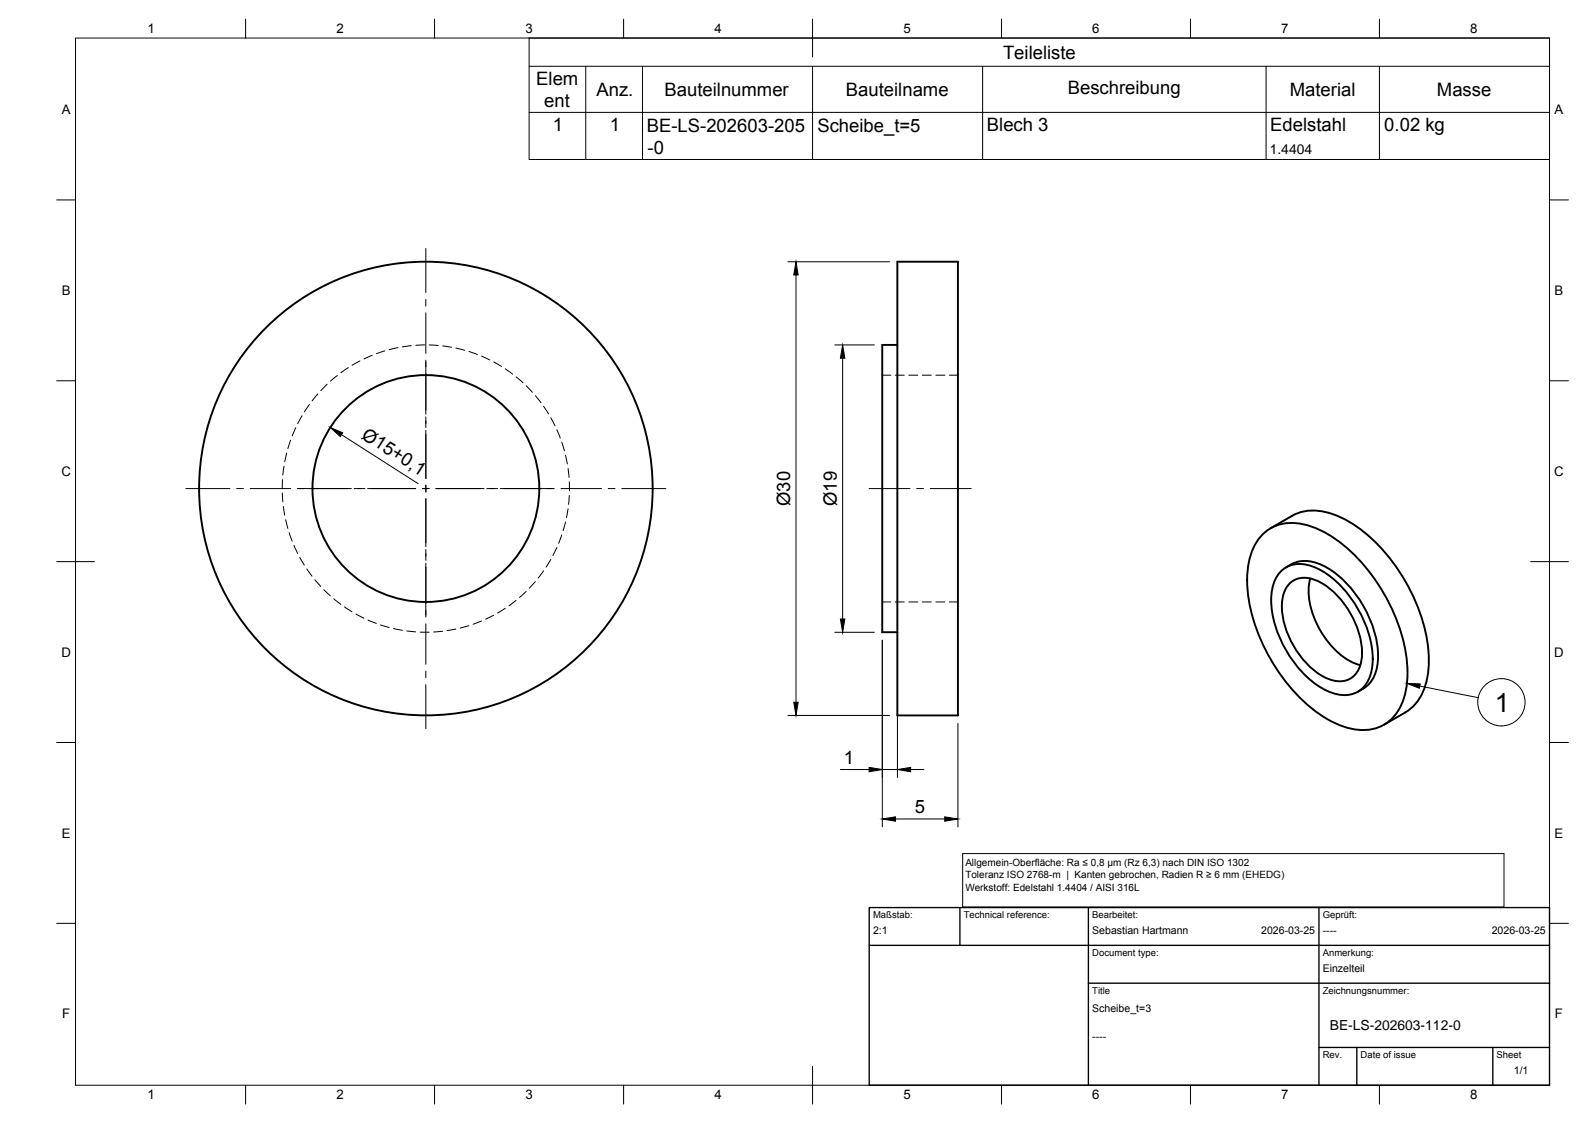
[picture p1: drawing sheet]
<svg xmlns="http://www.w3.org/2000/svg" width="420mm" height="297mm" viewBox="0 0 420 297" stroke-linecap="round" stroke-linejoin="round" font-family="sans-serif">
<!-- layer: Hidden -->
<g fill="none" stroke="#000" stroke-width=".26">
<path d="M89.3 99.3l-1.9 1.5M92.2 97.2l-2 1.4M95.2 95.5l-2 1.1M98.5 94l-2.2 .9M101.8 92.8l-2.2 .7M105.3 92l-2.3 .5M108.8 91.4l-2.3 .3M112.4 91.2l-2.4 .1M113.6 91.2l2.3 .2M117.1 91.5l2.4 .3M120.6 92.1l2.3 .6M124.1 93l2.2 .8"/>
<path d="M127.4 94.2l2.2 1M130.6 95.7l2.1 1.2M133.7 97.6l1.9 1.4M136.6 99.7l1.8 1.5M233.4 99.2h2.3M236.9 99.2h2.4M240.5 99.2h2.3M244 99.2h2.4M247.6 99.2h2.4M251.2 99.2h2.2M75.9 119.8l-.6 2.3M76.9 116.4l-.7 2.3"/>
<path d="M78.3 113.1l-1 2.2M79.9 110l-1.1 2.1M81.9 107l-1.4 2M84.1 104.2l-1.5 1.8M86.6 101.6l-1.7 1.7M139.2 102.1l1.7 1.7M141.7 104.7l1.4 1.8M143.8 107.5l1.3 2M145.7 110.5l1.1 2.1M147.3 113.7l.9 2.2M148.7 117l.6 2.3M74.7 130.4l.1 2.4"/>
<path d="M74.7 126.9v2.3M75 133.9l.3 2.4M75.1 123.3l-.3 2.4M75.6 137.5l.6 2.3M149.6 120.4l.5 2.3M149.6 138.1l-.6 2.3M150.3 123.9l.3 2.4M150.3 134.6l-.4 2.3M150.6 131l-.2 2.4M150.6 127.5l.1 2.3M76.5 140.9l.8 2.2M77.8 144.2l1 2.2"/>
<path d="M79.3 147.4l1.2 2.1M81.2 150.5l1.3 1.9M83.3 153.3l1.6 1.8M85.7 156l1.7 1.6M88.3 158.4l1.9 1.5M136.5 158.8l-1.8 1.4M139.2 156.4l-1.7 1.6M141.6 153.8l-1.6 1.8M143.8 151l-1.4 1.9M145.7 148l-1.2 2M147.3 144.8l-1 2.1M148.6 141.5l-.8 2.2"/>
<path d="M233.4 159.2h2.3M236.9 159.2h2.4M240.5 159.2h2.3M244 159.2h2.4M247.6 159.2h2.4M251.2 159.2h2.2M91.1 160.5l2 1.3M94.2 162.4l2.1 1.1M97.4 164l2.2 .9M100.7 165.3l2.3 .7M104.1 166.3l2.3 .4M107.6 166.9l2.4 .2"/>
<path d="M111.2 167.2h2.3M117.1 167l-2.4 .2M120.6 166.4l-2.3 .4M124.1 165.5l-2.3 .6M127.4 164.3l-2.2 .8M130.6 162.7l-2.1 1.1M133.7 160.9l-2 1.2"/>
</g>
<!-- layer: Visible -->
<g fill="none" stroke="#000" stroke-width=".51">
<path d="M237.4 69.2h16v120h-16zM237.4 91.2h-4v76h4M336.2 139.7l5.6-3.3a13.3 13.3 0 0 1 11.8-.1 40.1 40.1 0 0 1 18.2 17.5 40.1 40.1 0 0 1 6 24.5 13.3 13.3 0 0 1-6 10.1M334.5 141a11.7 11.7 0 0 1 11.3-2.1 34.6 34.6 0 0 1 17.4 13.6 46 46 0 0 1 9.2 25.5 16.3 16.3 0 0 1-4.5 12.5 11.7 11.7 0 0 1-11.4 2 34.6 34.6 0 0 1-17.3-13.5 46 46 0 0 1-9.2-25.5 16.3 16.3 0 0 1 4.5-12.5zM338.9 151.1a8 8 0 0 1 9.4-.9 28.3 28.3 0 0 1 13.5 16.2 19.7 19.7 0 0 1 .7 12.4 7.2 7.2 0 0 1-9.9 4.5 24.9 24.9 0 0 1-12.8-12 24.3 24.3 0 0 1-3.2-15.7 8.9 8.9 0 0 1 2.3-4.5zM341.5 154.1a7 7 0 0 1 8.3 .2 23 23 0 0 1 10.5 19.7 6 6 0 0 1-5.9 6.2 14.3 14.3 0 0 1-10-6.2 22.4 22.4 0 0 1-5.2-15 7.6 7.6 0 0 1 2.3-4.9zM341.7 149.3l-1.4 .8M341.7 149.3a9.5 9.5 0 0 1 9.5 .9 29.7 29.7 0 0 1 13.4 23.3 9.5 9.5 0 0 1-5.3 9.5M346.7 153a19 19 0 0 0 3.3 14.9 18.1 18.1 0 0 0 9.9 8M371.8 188.4l-5.6 3.3"/>
<circle cx="112.7" cy="129.2" r="60"/>
<circle cx="112.7" cy="129.2" r="30"/>
</g>
<!-- layer: BORDER -->
<g fill="none" stroke="#000" stroke-width=".26">
<path d="M20 10.1h390v276.9h-390zM65 5.1v5M115 5.1v5M165 5.1v5M215 5.1v10M265 5.1v5M315 5.1v5M365 5.1v5M15 52.9h5M410 52.9h5M15 100.7h5M410 100.7h5"/>
<path d="M15 148.6h10M405 148.6h10M15 196.4h5M410 196.4h5M15 244.2h5M410 244.2h5M65 287v5M115 287v5M165 287v5M215 282.1v9.9M265 287v5M315 287v5"/>
<path d="M365 287v5"/>
</g>
<!-- layer: TITLEBLOCK -->
<path d="M230 240.1h180v46.9h-180zM230 250h180M254 240.1v9.9M288 240.1v46.9M349 240.1v46.9M288 260.1h122M349 277.1h61M359 277.1v9.9M395 277.1v9.9" fill="none" stroke="#000" stroke-width=".36"/>
<!-- layer: FD_Dimensions -->
<g fill="none" stroke="#000" stroke-width=".26">
<path d="M208.5 69.2h26.9M210.6 72.7v113M220.9 91.2h10.5M222.9 94.7v69M90.3 115l20.3 12.9M220.9 167.2h10.5M233.4 169.3v49.4M237.4 169.3v36.3M208.5 189.2h26.9M253.4 191.3v27.4M222.4 203.5h7.6M233.4 203.5h4"/>
<path d="M236.9 216.6h13.1M240.9 203.5h3.6"/>
</g>
<path d="M210.6 69.2l.6 3.5h-1.2zM222.9 91.2l.6 3.5h-1.1zM87.4 113.1l3.3 1.4-.7 1zM222.4 163.7h1.1l-.6 3.5zM210 185.7h1.2l-.6 3.5zM230 203l3.4 .5-3.4 .6zM233.4 216.6l3.5-.5v1.1zM237.4 203.5l3.5-.5v1.1zM250 216.1l3.4 .5-3.4 .6z" fill="#000" stroke="#000" stroke-width=".26"/>
<!-- layer: Parts Lists -->
<path d="M140 10.1h270v32.1h-270zM140 17.5h270M155 17.5v24.7M170 17.5v24.7M215 17.5v24.7M260 17.5v24.7M335 17.5v24.7M365 17.5v24.7M140 29.7h270" fill="none" stroke="#000" stroke-width=".26"/>
<!-- layer: Balloons -->
<circle cx="397.2" cy="185.8" r="6.3" fill="none" stroke="#000" stroke-width=".26"/>
<!-- layer: 0 -->
<path d="M372.2 180.8l3.6 .1-.2 1.1z" fill="#000" stroke="#000" stroke-width=".26"/>
<path d="M375.7 181.5l15.4 3" fill="none" stroke="#000" stroke-width=".26"/>
<!-- layer: Smart Centers -->
<g fill="none" stroke="#000" stroke-width=".26">
<path d="M112.7 65.7v11.7M112.7 79.2v1.8M112.7 82.7v10.8M112.7 95.3v14.2M112.7 110.3v2.8M112.7 113.8v12.8M49.2 129.2h11.6M62.6 129.2h1.8M66.2 129.2h10.7M78.7 129.2h14.3M93.7 129.2h2.8M97.3 129.2h12.7"/>
<path d="M111.8 129.2h1.8M112.7 128.3v1.8M112.7 131.9v12.7M115.3 129.2h12.8M128.8 129.2h2.9M132.4 129.2h14.2M148.4 129.2h10.8M160.9 129.2h1.8M164.5 129.2h11.7M230 129.2h10.8M242.5 129.2h1.8M246.1 129.2h10.8"/>
<path d="M112.7 145.4v2.8M112.7 148.9v14.3M112.7 165v10.7M112.7 177.5v1.8M112.7 181.1v11.6"/>
</g>
<path d="M335.6 36.7h17v5.2h-17z" fill-rule="evenodd" fill="#fff"/>
<g fill="#fff" stroke="#fff" stroke-width=".35">
<path d="M351.8 268.5h46.2v4.9h-46.2z"/>
<path d="M336 36.8h16.3v4.9h-16.3z"/>
</g>
<path d="M254.7 225.8h143.2v14.1h-143.2z" fill-rule="evenodd" fill="#fff" stroke="#000" stroke-width=".26"/>
<text font-size="7" x="395.5" y="188.3">1</text>
<g font-size="4.9">
<text x="265.4" y="15.5">Teileliste</text>
<text x="141.9" y="22.4">Elem</text>
<text x="144" y="28.3">ent</text>
<text x="157.8" y="25.4">Anz.</text>
<text x="175.8" y="25.3">Bauteilnummer</text>
<text x="223.8" y="25.3">Bauteilname</text>
<text x="282.5" y="24.9">Beschreibung</text>
<text x="341.3" y="25.3">Material</text>
<text x="380.2" y="25.3">Masse</text>
<text x="146.3" y="34.6">1</text>
<text x="161.3" y="34.6">1</text>
<text x="171.1" y="34.8">BE-LS-202603-205</text>
<text x="216.3" y="34.8">Scheibe_t=5</text>
<text x="261.1" y="34.7">Blech 3</text>
<text x="336.1" y="34.7">Edelstahl</text>
<text x="366.3" y="34.7">0.02 kg</text>
<text x="171.3" y="40.6">-0</text>
<text x="95.4" y="115.7" transform="rotate(33 95.4 115.7)">Ø15+0,1</text>
<text x="209.1" y="133.8" transform="rotate(-90 209.1 133.8)">Ø30</text>
<text x="221.4" y="133.8" transform="rotate(-90 221.4 133.8)">Ø19</text>
<text x="223.2" y="202.1">1</text>
<text x="242.1" y="215.2">5</text>
</g>
<g font-size="3.7">
<text x="336" y="40.7">1.4404</text>
<text x="351.8" y="272.4">BE-LS-202603-112-0</text>
</g>
<g font-size="3.5">
<text x="39" y="8.8">1</text>
<text x="89" y="8.8">2</text>
<text x="139" y="8.8">3</text>
<text x="189" y="8.8">4</text>
<text x="239" y="8.8">5</text>
<text x="289" y="8.8">6</text>
<text x="339" y="8.8">7</text>
<text x="389" y="8.8">8</text>
<text x="16.3" y="30.2">A</text>
<text x="411.3" y="30.2">A</text>
<text x="16.3" y="78">B</text>
<text x="411.3" y="78">B</text>
<text x="16.2" y="125.9">C</text>
<text x="411.2" y="125.9">C</text>
<text x="16.2" y="173.7">D</text>
<text x="411.2" y="173.7">D</text>
<text x="16.3" y="221.6">E</text>
<text x="411.3" y="221.6">E</text>
<text x="16.4" y="269.4">F</text>
<text x="411.4" y="269.4">F</text>
<text x="39" y="290.8">1</text>
<text x="89" y="290.8">2</text>
<text x="139" y="290.8">3</text>
<text x="189" y="290.8">4</text>
<text x="239" y="290.8">5</text>
<text x="289" y="290.8">6</text>
<text x="339" y="290.8">7</text>
<text x="389" y="290.8">8</text>
</g>
<g font-size="2.8">
<text x="231" y="247">2:1</text>
<text x="289" y="247">Sebastian Hartmann</text>
<text x="333.7" y="247">2026-03-25</text>
<text x="350" y="247">----</text>
<text x="394.7" y="247">2026-03-25</text>
<text x="350" y="257.1">Einzelteil</text>
<text x="289" y="267.6">Scheibe_t=3</text>
<text x="289" y="275">----</text>
<text x="400.5" y="284.2">1/1</text>
</g>
<g font-size="2.6">
<text x="255.4" y="229">Allgemein-Oberfläche: Ra ≤ 0,8 µm (Rz 6,3) nach DIN ISO 1302</text>
<text x="255.4" y="232.3">Toleranz ISO 2768-m | Kanten gebrochen, Radien R ≥ 6 mm (EHEDG)</text>
<text x="255.4" y="235.7">Werkstoff: Edelstahl 1.4404 / AISI 316L</text>
</g>
<g font-size="2.5">
<text x="231" y="242.9">Maßstab:</text>
<text x="255" y="242.9">Technical reference:</text>
<text x="289" y="242.9">Bearbeitet:</text>
<text x="350" y="242.9">Geprüft:</text>
<text x="289" y="252.8">Document type:</text>
<text x="350" y="252.8">Anmerkung:</text>
<text x="289" y="262.9">Title</text>
<text x="350" y="262.9">Zeichnungsnummer:</text>
<text x="350" y="279.9">Rev.</text>
<text x="360" y="279.9">Date of issue</text>
<text x="396" y="279.9">Sheet</text>
</g>
</svg>
